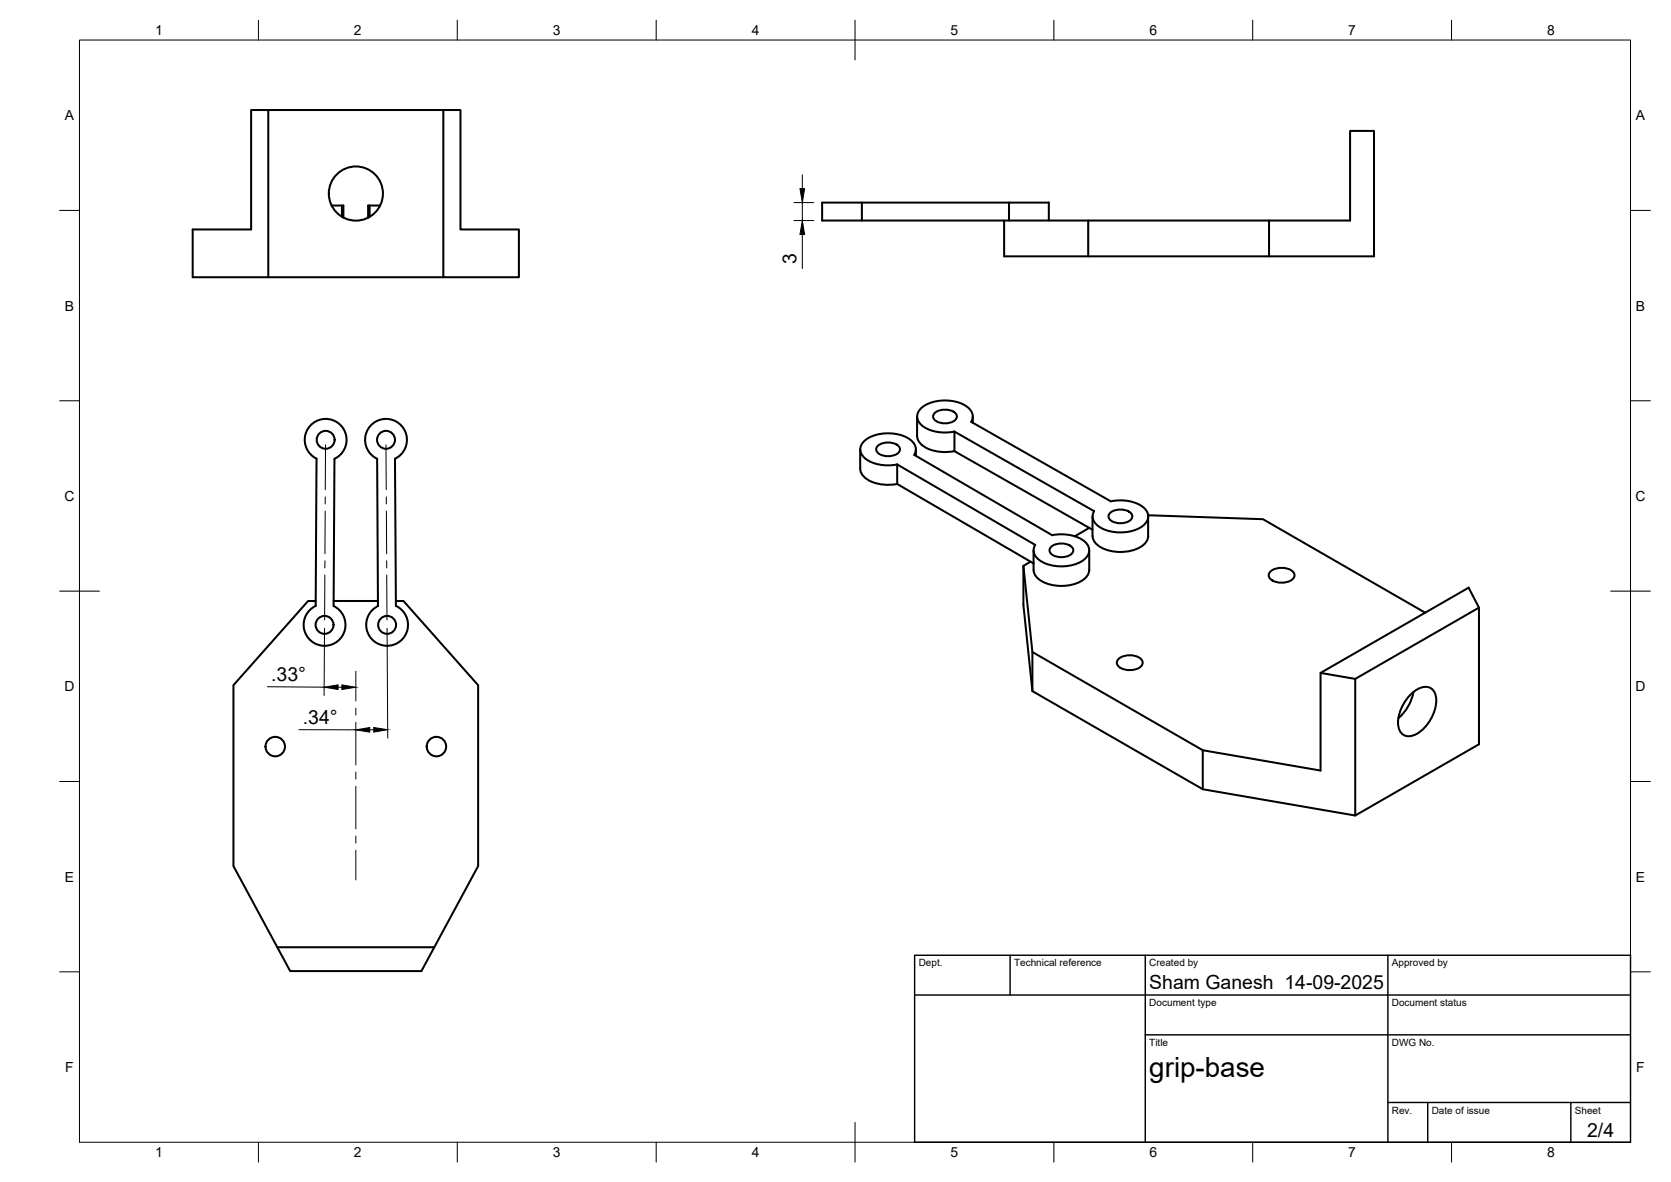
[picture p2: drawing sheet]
<svg xmlns="http://www.w3.org/2000/svg" width="420mm" height="297mm" viewBox="0 0 420 297" stroke-linecap="round" stroke-linejoin="round" font-family="sans-serif">
<!-- layer: Visible -->
<g fill="none" stroke="#000" stroke-width=".51">
<path d="M67.5 27.7v42M111.5 27.7h4.3v30h14.7v12h-19zM111.5 27.7h-48.4v30h-14.6v12h63M83.4 51.7h2.9v3M86 51.7v2.8M92.9 51.7v2.8M95.6 51.7h-3v3M216.7 50.9v4.5M252.5 55.4h87v-22.5h6v31.5h-93v-9h-45.8v-4.5h57v4.5M253.7 50.9v4.5M273.6 55.4v9M319.1 55.4v9"/>
<path d="M216.3 112.9v4.9a4.4 4.4 0 0 0 3.7 3.6l3.1 .4 2.5-.2M217.1 111a10.1 10.1 0 0 1 12.2-.2 2.62 2.62 0 0 1 .6 3.5l34.7 20.2a10 10 0 0 1 8.2 1.7 2.74 2.74 0 0 1-.3 4.5 10.3 10.3 0 0 1-11.6-.3 2.62 2.62 0 0 1-.6-3.5l-34.7-20.2a10 10 0 0 1-8.2-1.6 2.65 2.65 0 0 1-.3-4.1zM220.7 112.1a4.1 4.1 0 0 1 5.5 .4 1.8 1.8 0 0 1-1.9 2.1h-1.3a2.53 2.53 0 0 1-2.7-1.7zM225.6 116.7v4.9M230.3 112.9v1.6M230.6 104.7v4.9M230.6 109.6a4.4 4.4 0 0 0 3.7 3.5l3.2 .5 2.5-.2M235 103.8a4.1 4.1 0 0 1 5.5 .4 1.8 1.8 0 0 1-1.9 2.1l-1.3 .1a2.53 2.53 0 0 1-2.7-1.7zM240 108.5v4.9l34.7 19.7M240 108.5l35.1 19.9M240 108.5a9.6 9.6 0 0 1-8.8-2.2 2.91 2.91 0 0 1 1.4-4.5 10.5 10.5 0 0 1 10.9 .7 2.63 2.63 0 0 1 .7 3.5l35.1 20M244.6 104.7v1.5"/>
<path d="M225.6 121.6l34.3 20M259.9 138.3v4.9a4 4 0 0 0 2.8 3.3 10.3 10.3 0 0 0 10.4-1.4l.7-1.2 .1-.7v-4.9M264.3 137.4a4.1 4.1 0 0 1 5.5 .5 1.8 1.8 0 0 1-1.9 2l-1.3 .1a2.53 2.53 0 0 1-2.7-1.7zM273.9 132.7l-3.7 2.1M274.7 129.8v4.9a4 4 0 0 0 2.9 3.2 10.3 10.3 0 0 0 10.3-1.4l.7-1.2 .1-.6v-4.9M279.1 128.9a4.1 4.1 0 0 1 5.5 .4 1.8 1.8 0 0 1-1.9 2.1l-1.3 .1a2.53 2.53 0 0 1-2.7-1.7zM279.3 126a9.6 9.6 0 0 1 8.8 2.1 2.91 2.91 0 0 1-1.4 4.5 10.5 10.5 0 0 1-10.9-.7 2.63 2.63 0 0 1-.7-3.5M288.7 129.5l28.9 1 40.8 23.5M79.4 151h-1.9l-18.8 21.2v45.4l11 20.4h39.5M79.4 152.3l.2-37a5.3 5.3 0 0 1-1.8-8.1 5.3 5.3 0 0 1 8.2 .1 5.3 5.3 0 0 1-1.9 8l-.2 37M79.4 152.3a5.3 5.3 0 0 0-1.9 8 5.3 5.3 0 0 0 8.2 0 5.3 5.3 0 0 0-1.8-8M83.9 151h11.1"/>
<path d="M99.5 151h2l18.7 21.2v45.4l-14.2 26.4h-33l-3.3-6M99.6 152.3a5.3 5.3 0 0 1 1.9 8 5.3 5.3 0 0 1-8.3 0 5.3 5.3 0 0 1 1.8-8l-.2-37a5.3 5.3 0 0 1-1.9-8 5.3 5.3 0 0 1 8.3-.1 5.3 5.3 0 0 1-1.9 8.1l.2 37M259.1 141.2l-1.8 1 2.3 21.7 42.8 24.6 29.6 5.1v-24.5l37.3-21.4 2.6 5v34.3l-31.1 17.9-38.4-6.6-42.8-24.6-2.3-21.7v-9.8M319.5 143.6a4.5 4.5 0 0 1 5.8 .4 1.6 1.6 0 0 1-1.3 2.2 4.4 4.4 0 0 1-4.8-1 1.22 1.22 0 0 1 .3-1.6zM371.9 152.7l-31.1 17.9-8.8-1.5M259.6 163.9v9.8M281.3 165.5a4.5 4.5 0 0 1 5.8 .4 1.6 1.6 0 0 1-1.3 2.2 4.4 4.4 0 0 1-4.8-1 1.22 1.22 0 0 1 .3-1.6zM340.8 170.6v34.3M354.8 174.4a4.7 4.7 0 0 1 4.6-1.6 3.6 3.6 0 0 1 1.7 4.2 10.3 10.3 0 0 1-5.6 7.8 2.83 2.83 0 0 1-3-.4 2.83 2.83 0 0 1-1-2.8 10.8 10.8 0 0 1 3.3-7.2zM355.4 173.9a11.1 11.1 0 0 1-3.8 6.6M302.4 188.5v9.8"/>
<circle cx="89.5" cy="48.6" r="6.8"/>
<circle cx="81.9" cy="110.5" r="2.25"/>
<circle cx="97.1" cy="110.5" r="2.25"/>
<circle cx="81.6" cy="157" r="2.25"/>
<circle cx="97.3" cy="157" r="2.25"/>
<circle cx="69.2" cy="187.6" r="2.44"/>
<circle cx="109.7" cy="187.6" r="2.44"/>
</g>
<!-- layer: BORDER -->
<g fill="none" stroke="#000" stroke-width=".25">
<path d="M20 10.1h390v276.9h-390zM65 5.1v5M115 5.1v5M165 5.1v5M215 5.1v10M265 5.1v5M315 5.1v5M365 5.1v5M15 52.9h5M410 52.9h5M15 100.7h5M410 100.7h5"/>
<path d="M15 148.6h10M405 148.6h10M15 196.4h5M410 196.4h5M15 244.2h5M410 244.2h5M65 287v5M115 287v5M165 287v5M215 282.1v9.9M265 287v5M315 287v5"/>
<path d="M365 287v5"/>
</g>
<!-- layer: TITLEBLOCK -->
<path d="M230 240.1h180v46.9h-180zM230 250h180M254 240.1v9.9M288 240.1v46.9M349 240.1v46.9M288 260.1h122M349 277.1h61M359 277.1v9.9M395 277.1v9.9" fill="none" stroke="#000" stroke-width=".36"/>
<!-- layer: Smart Centers -->
<g fill="none" stroke="#000" stroke-width=".25">
<path d="M81.9 111.8l-.1 11.3M97 111.8l.1 11.3M81.8 128.4l-.1 10.8M81.8 124.9v1.7M97.1 124.9v1.7M97.2 128.4v10.8M81.7 144.5l-.1 11.3M81.7 140.9v1.8M97.2 140.9v1.8M97.2 144.5l.1 11.3M89.5 168.7v7.5M89.5 178v1.7"/>
<path d="M89.5 181.5v10.7M89.5 194v1.8M89.5 197.6v10.7M89.5 210.1v1.8M89.5 213.7v7.4"/>
</g>
<!-- layer: FD_Dimensions -->
<path d="M199.6 50.9h5M199.6 55.4h5M201.7 43.9v3.5M201.7 50.9v4.5M201.7 58.9v8.6M81.6 157.9l-.1 16.9M97.3 157.9l.2 27.6M67.2 172.6l14.3 .1M85 172.7h1M75.2 183.4h14.3M93 183.4h1" fill="none" stroke="#000" stroke-width=".25"/>
<path d="M201.1 47.4h1.2l-.6 3.5zM201.7 55.4l.6 3.5h-1.2zM81.5 172.7l3.5-.6v1.2zM86 172.1l3.5 .6-3.5 .6zM89.5 183.4l3.5-.6v1.2zM94 182.8l3.5 .6-3.5 .6z" fill="#000" stroke="#000" stroke-width=".25"/>
<text font-size="7" x="289" y="270.6">grip-base</text>
<g font-size="4.9">
<text x="200.3" y="66.3" transform="rotate(-90 200.3 66.3)">3</text>
<text x="68.2" y="171.1" transform="rotate(1 68.2 171.1)">.33°</text>
<text x="76.1" y="181.9">.34°</text>
<text x="289" y="248.5">Sham Ganesh 14-09-2025</text>
<text x="399.1" y="285.7">2/4</text>
</g>
<g font-size="3.5">
<text x="39" y="8.8">1</text>
<text x="89" y="8.8">2</text>
<text x="139" y="8.8">3</text>
<text x="189" y="8.8">4</text>
<text x="239" y="8.8">5</text>
<text x="289" y="8.8">6</text>
<text x="339" y="8.8">7</text>
<text x="389" y="8.8">8</text>
<text x="16.3" y="30.2">A</text>
<text x="411.3" y="30.2">A</text>
<text x="16.3" y="78">B</text>
<text x="411.3" y="78">B</text>
<text x="16.2" y="125.9">C</text>
<text x="411.2" y="125.9">C</text>
<text x="16.2" y="173.7">D</text>
<text x="411.2" y="173.7">D</text>
<text x="16.3" y="221.6">E</text>
<text x="411.3" y="221.6">E</text>
<text x="16.4" y="269.4">F</text>
<text x="411.4" y="269.4">F</text>
<text x="39" y="290.8">1</text>
<text x="89" y="290.8">2</text>
<text x="139" y="290.8">3</text>
<text x="189" y="290.8">4</text>
<text x="239" y="290.8">5</text>
<text x="289" y="290.8">6</text>
<text x="339" y="290.8">7</text>
<text x="389" y="290.8">8</text>
</g>
<g font-size="2.5">
<text x="231" y="242.9">Dept.</text>
<text x="255" y="242.9">Technical reference</text>
<text x="289" y="242.9">Created by</text>
<text x="350" y="242.9">Approved by</text>
<text x="289" y="252.8">Document type</text>
<text x="350" y="252.8">Document status</text>
<text x="289" y="262.9">Title</text>
<text x="350" y="262.9">DWG No.</text>
<text x="350" y="279.9">Rev.</text>
<text x="360" y="279.9">Date of issue</text>
<text x="396" y="279.9">Sheet</text>
</g>
</svg>
